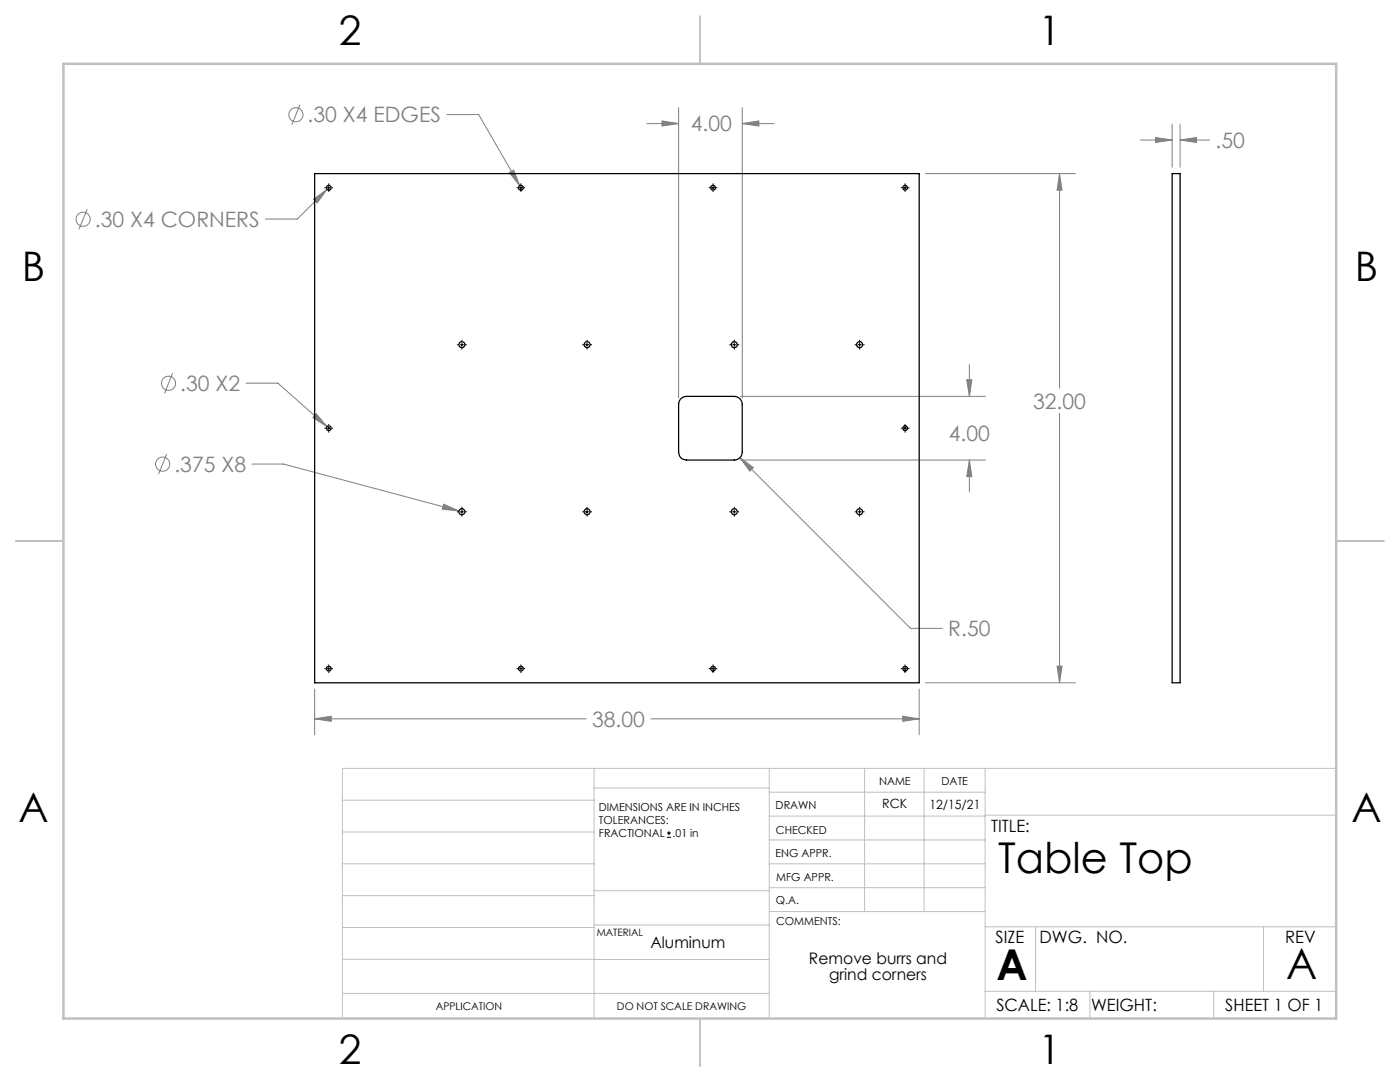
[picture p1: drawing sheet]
<svg xmlns="http://www.w3.org/2000/svg" width="279mm" height="216mm" viewBox="0 0 279 216" stroke-linecap="round" stroke-linejoin="round" font-family="sans-serif">
<g fill="none" stroke="#808080" stroke-width=".2">
<path d="M59.9 20.9l-1.7 4M62.6 39.8l2.7-2-2 2.7zM65.3 37.8l-6 5.9h-6.3M89.2 22.9h6.3l8.2 14.1M101.6 34.4l.9-.5 1.2 3.1zM129.1 24.7h6.3M132.1 24.1l3.3 .6-3.3 .5zM135.4 21.5v57.9M148.1 24.7l3.3-.6v1.1zM148.1 21.5v57.9M148.1 24.7h6.4M184.7 34.6h29.9"/>
<path d="M211.5 34.6l.4 3.4h-.9zM211.5 34.6v42.8M227.6 27.9h6.3M230.6 27.4l3.3 .5-3.3 .5zM233.9 24.8v8.6M235.5 27.9l3.3-.5v1zM235.5 24.8v8.6M235.5 27.9h5.9M17.4 41.7l-1.6 4.1M34.4 74.5l-1.6 4M49.1 76.4h6.4l9.8 8.7M147.8 79.1h48.8"/>
<path d="M192.9 75.8h1.1l-.5 3.3zM193.5 72.7v6.4M33.3 90.6l-1.7 4M50.3 92.6h6.3l35 9.4M63.1 82.6l2.2 2.5-2.9-1.8zM147.7 91.3l2.7 2-.8 .7zM147.7 91.3l34 34.1h6.4M147.8 91.8h48.8M193.5 91.8l.5 3.3h-1.1zM193.5 91.8v6.3M211.5 82.5v53.7M88.5 100.6l3.1 1.4-3.3-.4z"/>
<path d="M62.8 137.5v9.1M183.4 137.5v9.1M184.7 136.2h29.9M211 132.9h.9l-.4 3.3zM62.8 143.4l3.3-.5v1zM62.8 143.4h54.2M129.9 143.4h53.5M180.2 142.9l3.2 .5-3.2 .5z"/>
<circle cx="59.1" cy="22.9" r="1.41"/>
<circle cx="16.6" cy="43.8" r="1.4"/>
<circle cx="33.6" cy="76.5" r="1.41"/>
<circle cx="32.5" cy="92.6" r="1.41"/>
</g>
<g fill="none" stroke="#000" stroke-width=".2">
<path d="M64.8 37.5h.2M65.3 37.5h.6M65.6 36.7v.1M65.6 37.1v.7M65.6 38.1v.1M66.3 37.5h.1M103.2 37.5h.1M103.6 37.5h.7M104 36.7v.1M104 37.1v.7M104 38.1v.1M104.6 37.5h.1"/>
<path d="M141.5 37.5h.2M142 37.5h.6M142.3 36.7v.1M142.3 37.1v.7M142.3 38.1v.1M142.9 37.5h.2M179.8 37.5h.2M180.3 37.5h.6M180.6 36.7v.1M180.6 37.1v.7M180.6 38.1v.1M181.3 37.5h.1"/>
<path d="M91.3 68.8h.2M91.9 68.8h.6M92.2 67.9v.3M92.2 68.5v.6M92.2 69.4v.3M92.8 68.8h.3M116.3 68.8h.2M116.8 68.8h.7M117.2 67.9v.3M117.2 68.5v.6M117.2 69.4v.3M117.8 68.8h.3"/>
<path d="M145.6 68.8h.3M146.2 68.8h.7M146.5 67.9v.3M146.5 68.5v.6M146.5 69.4v.3M147.2 68.8h.3M170.6 68.8h.3M171.2 68.8h.7M171.6 67.9v.3M171.6 68.5v.6M171.6 69.4v.3M172.2 68.8h.3"/>
<path d="M64.8 85.4h.2M65.3 85.4h.6M65.6 84.7v.1M65.6 85.1v.7M65.6 86.1v.2M66.3 85.4h.1M179.8 85.4h.2M180.3 85.4h.6M180.6 84.7v.1M180.6 85.1v.7M180.6 86.1v.2M181.3 85.4h.1"/>
<path d="M91.3 102.1h.2M91.9 102.1h.6M92.2 101.2v.3M92.2 101.8v.6M92.2 102.8v.2M92.8 102.1h.3M116.3 102.1h.2M116.8 102.1h.7M117.2 101.2v.3M117.2 101.8v.6M117.2 102.8v.2M117.8 102.1h.3"/>
<path d="M145.6 102.1h.3M146.2 102.1h.7M146.5 101.2v.3M146.5 101.8v.6M146.5 102.8v.2M147.2 102.1h.3M170.6 102.1h.3M171.2 102.1h.7M171.6 101.2v.3M171.6 101.8v.6M171.6 102.8v.2M172.2 102.1h.3"/>
<path d="M64.8 133.4h.2M65.3 133.4h.6M65.6 132.6v.2M65.6 133.1v.6M65.6 134.1v.1M66.3 133.4h.1M103.2 133.4h.1M103.6 133.4h.7M104 132.6v.2M104 133.1v.6M104 134.1v.1M104.6 133.4h.1"/>
<path d="M141.5 133.4h.2M142 133.4h.6M142.3 132.6v.2M142.3 133.1v.6M142.3 134.1v.1M142.9 133.4h.2M179.8 133.4h.2M180.3 133.4h.6M180.6 132.6v.2M180.6 133.1v.6M180.6 134.1v.1M181.3 133.4h.1"/>
<path d="M133.1 167.1h.8M133.1 166.2h.8M133.5 165.8v.9"/>
</g>
<g fill="none" stroke="#c0c0c0" stroke-width=".2">
<path d="M68.3 159.7h50.3M118.6 153.3v49.9M118.6 157.2h34.9M153.5 153.3v49.9M153.5 158.1h43.1M172.5 153.3v28.6M184.4 153.3v28.6M196.6 153.3v49.9M266.7 153.3h-198.4v49.9M68.3 178.7h50.3M68.3 172.4h50.3M68.3 166h50.3"/>
<path d="M118.6 177.7h35M153.5 167.6h43.1M153.5 162.8h43.1M153.5 172.4h43.1M153.5 177.1h43.1M196.6 162.7h70.1M68.3 198.2h85.2M68.3 191.4l85.2 .1M68.3 185.1h50.3M118.6 184.6h35M153.6 181.9h43M196.6 197.8h70.1"/>
<path d="M196.6 184.9h70.1M206.7 184.9v12.9M217.5 197.8v5.4M242.2 197.8v5.4M252.2 184.9v12.9"/>
</g>
<path d="M139.7 3.2v9.5M3.1 107.9h9.6M266.7 107.9h9.5M139.7 203.2v9.6" fill="none" stroke="#c0c0c0" stroke-width=".25"/>
<path d="M12.7 12.7h254v190.5h-254z" fill="none" stroke="#c0c0c0" stroke-width=".5"/>
<path d="M62.6 39.8l.7 .7 2-2.7zM101.6 34.4l2.1 2.6-1.2-3.1zM63.1 82.6l-.7 .7 2.9 1.8zM88.5 100.6l-.2 1 3.3 .4zM192.9 75.8h1.1l-.5 3.3zM193.5 91.8l.5 3.3h-1.1zM148.1 24.7l3.3-.6v1.1zM132.1 24.1l3.3 .6-3.3 .5zM147.7 91.3l1.9 2.7 .8-.7zM62.8 143.4l3.3-.5v1zM180.2 142.9l3.2 .5-3.2 .5zM211 132.9h.9l-.4 3.3zM211.5 34.6l.4 3.4h-.9zM230.6 27.4l3.3 .5-3.3 .5zM235.5 27.9l3.3-.5v1z" fill="#808080"/>
<g fill="none" stroke="#000" stroke-width=".25">
<path d="M62.8 34.6h120.6v101.6h-120.6zM233.9 34.6h1.6v101.6h-1.6zM135.8 79.7l.4-.4 .8-.2h9.5a1.62 1.62 0 0 1 1.6 1.6v9.5a1.62 1.62 0 0 1-1.6 1.6h-9.5a1.55 1.55 0 0 1-1.6-1.6v-9.5z"/>
<circle cx="65.6" cy="37.5" r=".47"/>
<circle cx="104" cy="37.5" r=".47"/>
<circle cx="142.3" cy="37.5" r=".48"/>
<circle cx="180.6" cy="37.4" r=".47"/>
<circle cx="92.2" cy="68.8" r=".59"/>
<circle cx="117.2" cy="68.8" r=".58"/>
<circle cx="146.5" cy="68.8" r=".59"/>
<circle cx="171.6" cy="68.8" r=".59"/>
<circle cx="65.6" cy="85.5" r=".48"/>
<circle cx="180.6" cy="85.4" r=".46"/>
<circle cx="92.2" cy="102.1" r=".59"/>
<circle cx="117.2" cy="102.1" r=".58"/>
<circle cx="146.5" cy="102.1" r=".59"/>
<circle cx="171.6" cy="102.1" r=".59"/>
<circle cx="65.6" cy="133.4" r=".48"/>
<circle cx="104" cy="133.4" r=".48"/>
<circle cx="142.3" cy="133.4" r=".47"/>
<circle cx="180.6" cy="133.4" r=".47"/>
</g>
<g font-size="8.5">
<text x="199.2" y="174.2">Table Top</text>
<text x="198.9" y="195.5">A</text>
<text x="256.7" y="195.4">A</text>
</g>
<g font-size="8.1">
<text x="67.6" y="8.9">2</text>
<text x="207.3" y="8.9">1</text>
<text x="4.4" y="56.2">B</text>
<text x="270.4" y="56.2">B</text>
<text x="3.7" y="164.1">A</text>
<text x="269.7" y="164.1">A</text>
<text x="67.6" y="212.4">2</text>
<text x="207.3" y="212.4">1</text>
</g>
<g font-size="4.2" fill="#808080">
<text x="61.4" y="24.4">.30 X4 EDGES</text>
<text x="137.9" y="26.2">4.00</text>
<text x="242.6" y="29.5">.50</text>
<text x="18.9" y="45.3">.30 X4 CORNERS</text>
<text x="36" y="78">.30 X2</text>
<text x="206.2" y="81.5">32.00</text>
<text x="189.4" y="88">4.00</text>
<text x="34.8" y="94.1">.375 X8</text>
<text x="189.2" y="127">R.50</text>
<text x="118.2" y="145">38.00</text>
</g>
<g font-size="3.4">
<text x="197.8" y="166">TITLE:</text>
<text x="198.7" y="188.1">SIZE</text>
<text x="207.5" y="188.1">DWG. NO.</text>
<text x="256.5" y="188.2">REV</text>
<text x="198.8" y="201.7">SCALE: 1:8</text>
<text x="217.7" y="201.8">WEIGHT:</text>
<text x="244.5" y="201.7">SHEET 1 OF 1</text>
</g>
<g font-size="3.2">
<text x="129.8" y="189.1">Aluminum</text>
<text x="161.4" y="192.4">Remove burrs and</text>
<text x="165.5" y="195.6">grind corners</text>
</g>
<g font-size="2.5">
<text x="176.1" y="161.3">RCK</text>
<text x="185.5" y="161.4">12/15/21</text>
</g>
<g font-size="2.2">
<text x="119.5" y="161.8">DIMENSIONS ARE IN INCHES</text>
<text x="154.8" y="161.4">DRAWN</text>
<text x="175.4" y="156.6">NAME</text>
<text x="187.9" y="156.7">DATE</text>
<text x="119.5" y="164.4">TOLERANCES:</text>
<text x="119.5" y="167.1">FRACTIONAL</text>
<text x="134.2" y="167.1">.01 in</text>
<text x="154.9" y="166.3">CHECKED</text>
<text x="154.8" y="171">ENG APPR.</text>
<text x="154.9" y="175.7">MFG APPR.</text>
<text x="154.9" y="180.4">Q.A.</text>
<text x="154.9" y="184.6">COMMENTS:</text>
</g>
<g font-size="2.1">
<text x="86.9" y="201.5">APPLICATION</text>
<text x="123.1" y="201.6">DO NOT SCALE DRAWING</text>
</g>
<text font-size="2" x="119.1" y="186.7">MATERIAL</text>
</svg>
